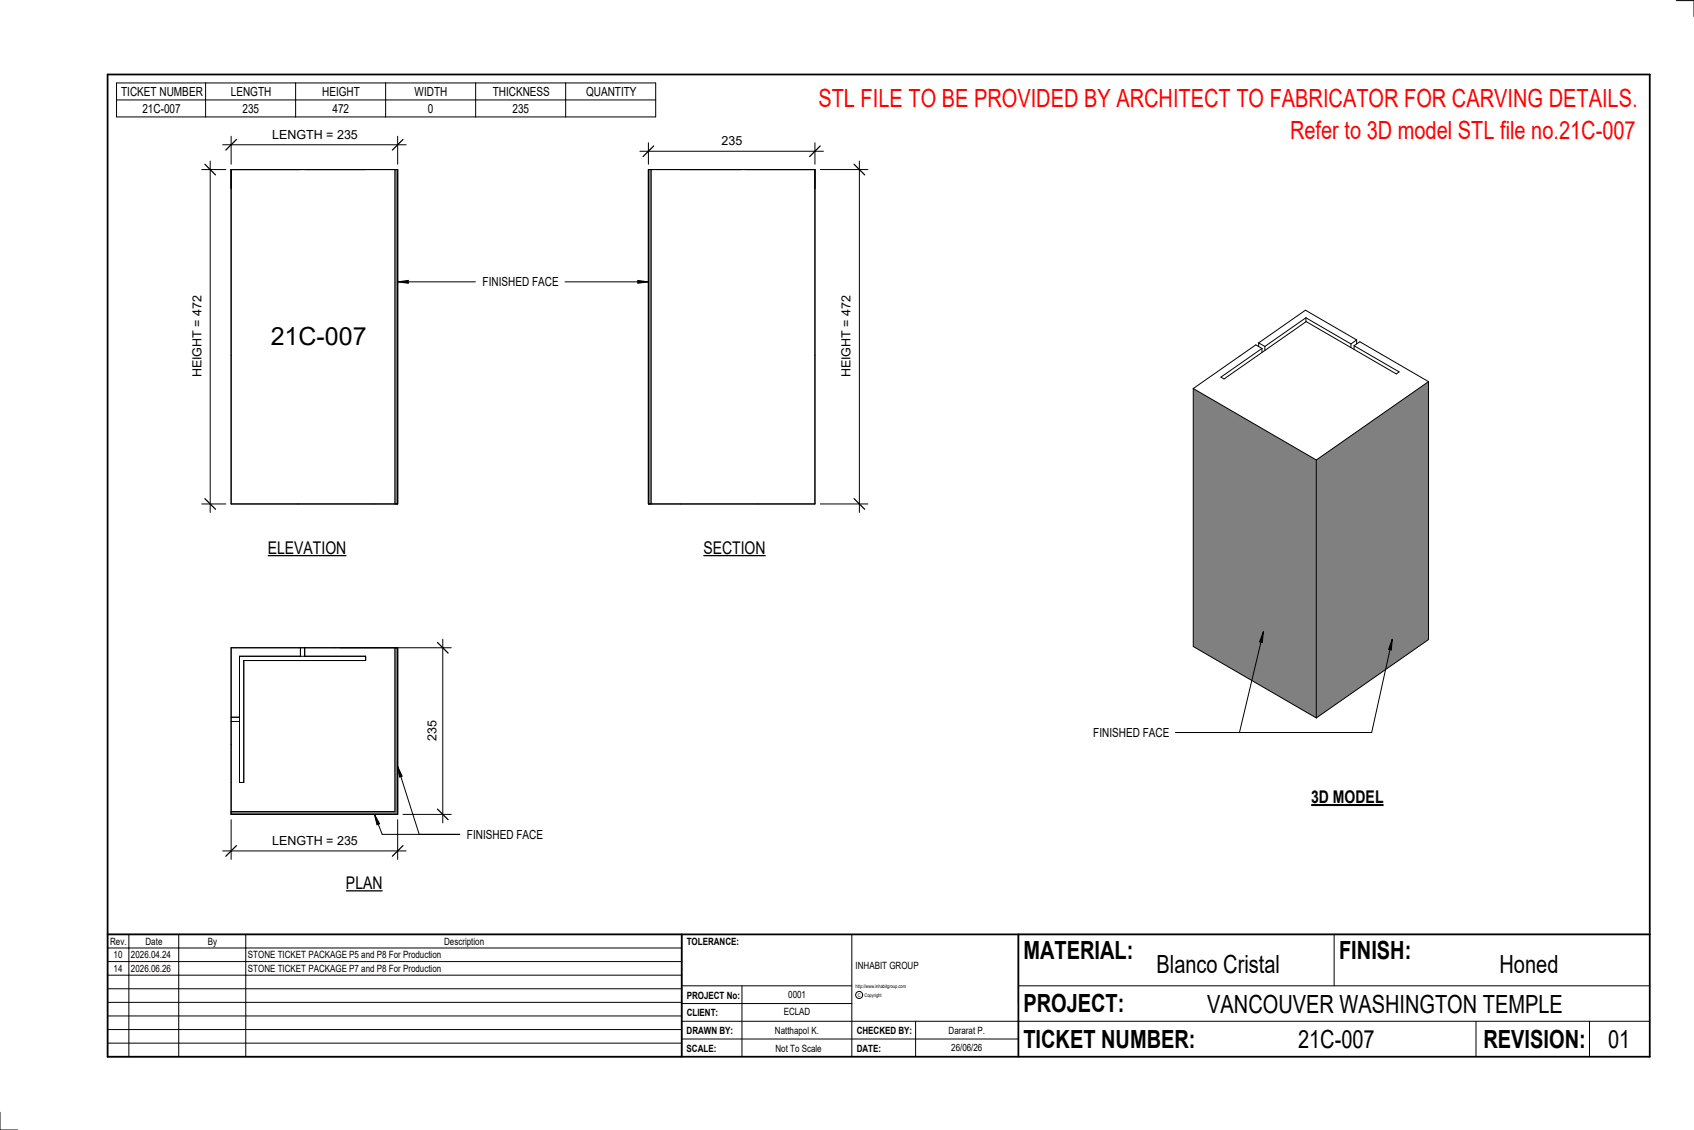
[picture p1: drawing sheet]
<svg xmlns="http://www.w3.org/2000/svg" width="914mm" height="610mm" viewBox="0 0 914 610" stroke-linecap="round" stroke-linejoin="round" font-family="sans-serif">
<g fill="#808080">
<path d="M711 248l60-42v139l-60 42z"/>
<path d="M644 210l67 38v139l-67-38z"/>
</g>
<g fill="none" stroke="#000" stroke-width=".54">
<path d="M705 171l24 15M705 171l-22 16M705 171v3M679 185v2M679 185l4 2M681 188l-3-2-34 24M681 188v2M683 187v2M729 186v2M731 187l3-3 37 22M731 187l24 14-1 1-49-29-44 31-2-1 22-15M731 187v1"/>
<path d="M732 183l-27-16-26 18M732 183v3M732 183l-3 3M644 210l67 38M644 210v139l67 38M771 206l-60 42M771 206v139l-60 42M711 248v139"/>
</g>
<path d="M350 91h2v181h-2z" fill="#7c7c7c"/>
<path d="M350 91h90v181h-90zM352 91v181" fill="none" stroke="#000" stroke-width=".54"/>
<path d="M213 91h2v181h-2z" fill="#7c7c7c"/>
<path d="M125 91h90v181h-90zM213 91v181" fill="none" stroke="#000" stroke-width=".54"/>
<path d="M213 349h2v90h-90v-1h88z" fill="#7c7c7c"/>
<path d="M350 77v12M440 77v12M345 82h99M125 349h90v90h-90zM129 354h68v2h-65v66h-3zM162 349v5M164 349v5M213 349v89h-88M125 389h4M125 387h4" fill="none" stroke="#000" stroke-width=".54"/>
<path d="M353 79l-6 5M443 79l-6 5" fill="none" stroke="#000" stroke-width=".67"/>
<path d="M389 72h11v8h-11z" fill="#fff"/>
<path d="M443 91h25M464 87v189M443 272h25" fill="none" stroke="#000" stroke-width=".54"/>
<path d="M461 89l6 5M461 269l6 6" fill="none" stroke="#000" stroke-width=".67"/>
<g fill="#fff">
<path d="M453 160h8v44h-8z"/>
<path d="M146 174h52v15h-52z"/>
</g>
<path d="M120 78h99M125 74v15M215 74v15" fill="none" stroke="#000" stroke-width=".54"/>
<path d="M128 75l-6 6M218 75l-6 6" fill="none" stroke="#000" stroke-width=".67"/>
<path d="M147 69h46v7h-46z" fill="#fff"/>
<path d="M109 91h13M113 87v189M109 272h13" fill="none" stroke="#000" stroke-width=".54"/>
<path d="M111 89l5 5M111 269l5 6" fill="none" stroke="#000" stroke-width=".67"/>
<path d="M103 160h7v44h-7z" fill="#fff"/>
<path d="M184 349h60M239 345v99M218 439h26" fill="none" stroke="#000" stroke-width=".54"/>
<path d="M236 347l6 5M236 436l6 6" fill="none" stroke="#000" stroke-width=".67"/>
<path d="M230 389h7v11h-7z" fill="#fff"/>
<path d="M120 459h99M125 442v22M215 442v22" fill="none" stroke="#000" stroke-width=".54"/>
<path d="M128 456l-6 6M218 456l-6 6" fill="none" stroke="#000" stroke-width=".67"/>
<path d="M147 450h46v7h-46z" fill="#fff"/>
<g fill="none" stroke="#000" stroke-width=".54">
<path d="M905 0h9v9M460 504v66M720 504v28M891 504h-341v37M368 532h92M401 532v38M550 532h341M368 551h523M368 541h92M494 551v19M797 551v19M858 551v19"/>
<path d="M368 561h182M0 600v10h10"/>
<circle cx="464" cy="537" r="1.9"/>
</g>
<path d="M58 40h833v530h-833zM58 504h833M368 504v66M550 504v66" fill="none" stroke="#000" stroke-width=".96"/>
<g fill="#fff">
<path d="M652 534h192v15h-192z"/>
<path d="M513 562h17v6h-17z"/>
<path d="M425 533h10v6h-10z"/>
<path d="M423 543h15v6h-15z"/>
<path d="M418 553h24v6h-24z"/>
<path d="M624 513h68v15h-68z"/>
<path d="M809 513h33v15h-33z"/>
<path d="M512 553h20v6h-20z"/>
<path d="M701 553h41v15h-41z"/>
<path d="M442 45h443v16h-443z"/>
<path d="M868 553h12v15h-12z"/>
<path d="M61 512h5v6h-5z"/>
<path d="M61 520h5v6h-5z"/>
</g>
<path d="M58 504h310v66h-310zM58 519h310M58 511h310M70 504v66M96 504v66M133 504v66M58 533h310M58 526h310M58 555h310M58 548h310M58 541h310M58 563h310" fill="none" stroke="#000" stroke-width=".54"/>
<path d="M145 290h42v11h-42z" fill="#fff"/>
<path d="M145 300h42" fill="none" stroke="#000" stroke-width=".69" stroke-linecap="butt"/>
<path d="M187 471h20v11h-20z" fill="#fff"/>
<path d="M187 481h20" fill="none" stroke="#000" stroke-width=".69" stroke-linecap="butt"/>
<path d="M708 424h39v12h-39z" fill="#fff"/>
<path d="M708 434h39" fill="none" stroke="#000" stroke-width="1.1" stroke-linecap="butt"/>
<path d="M696 63h189v15h-189z" fill="#fff"/>
<path d="M215 152l5-1v2zM344 151l6 1-6 1z" fill="#000"/>
<path d="M215 152l5-1v2zM215 152h42M305 152h45M344 151l6 1-6 1z" fill="none" stroke="#000" stroke-width=".54"/>
<path d="M261 148h40v8h-40z" fill="#fff"/>
<path d="M682 341l-1 6-1-1zM682 341l-13 54M752 345l-1 6-1-1zM752 345l-12 50h-105" fill="none" stroke="#000" stroke-width=".54"/>
<path d="M682 341l-1 6-1-1zM752 345l-1 6-1-1z" fill="#000"/>
<g fill="#fff">
<path d="M590 391h41v8h-41z"/>
<path d="M380 290h33v11h-33z"/>
</g>
<path d="M380 300h33" fill="none" stroke="#000" stroke-width=".69" stroke-linecap="butt"/>
<path d="M63 45h291v18h-291zM63 54h291M111 45v18M160 45v18M208 45v18M257 45v18M305 45v18M215 413l2 6h-1zM215 413l11 37M202 439l3 5-2 1zM202 439l4 11h42" fill="none" stroke="#000" stroke-width=".54"/>
<path d="M215 413l2 6h-1zM202 439l3 5-2 1z" fill="#000"/>
<path d="M252 446h41v8h-41z" fill="#fff"/>
<g font-size="13.5" fill="#f00">
<text x="442" y="58">STL FILE TO BE PROVIDED BY ARCHITECT TO FABRICATOR FOR CARVING DETAILS.</text>
<text x="696" y="75">Refer to 3D model STL file no.21C-007</text>
</g>
<g font-size="13.5">
<text x="146" y="186">21C-007</text>
<text x="552" y="517">MATERIAL:</text>
<text x="723" y="517">FINISH:</text>
<text x="624" y="525">Blanco Cristal</text>
<text x="809" y="525">Honed</text>
<text x="552" y="546">PROJECT:</text>
<text x="652" y="546">VANCOUVER WASHINGTON TEMPLE</text>
<text x="552" y="565">TICKET NUMBER:</text>
<text x="701" y="565">21C-007</text>
<text x="801" y="565">REVISION:</text>
<text x="868" y="565">01</text>
</g>
<g font-size="9.4">
<text x="145" y="299">ELEVATION</text>
<text x="380" y="299">SECTION</text>
<text x="708" y="433">3D MODEL</text>
<text x="187" y="480">PLAN</text>
</g>
<g font-size="6.7">
<text x="65" y="52">TICKET NUMBER</text>
<text x="125" y="52">LENGTH</text>
<text x="174" y="52">HEIGHT</text>
<text x="224" y="52">WIDTH</text>
<text x="266" y="52">THICKNESS</text>
<text x="316" y="52">QUANTITY</text>
<text x="77" y="61">21C-007</text>
<text x="131" y="61">235</text>
<text x="179" y="61">472</text>
<text x="231" y="61">0</text>
<text x="277" y="61">235</text>
<text x="147" y="75">LENGTH = 235</text>
<text x="389" y="78">235</text>
<text x="261" y="154">FINISHED FACE</text>
<text x="109" y="204" transform="rotate(-90 109 204)">HEIGHT = 472</text>
<text x="459" y="204" transform="rotate(-90 459 204)">HEIGHT = 472</text>
<text x="236" y="400" transform="rotate(-90 236 400)">235</text>
<text x="590" y="398">FINISHED FACE</text>
<text x="147" y="456">LENGTH = 235</text>
<text x="252" y="453">FINISHED FACE</text>
</g>
<g font-size="5.4">
<text x="59" y="510">Rev.</text>
<text x="79" y="510">Date</text>
<text x="112" y="510">By</text>
<text x="240" y="510">Description</text>
<text x="371" y="510">TOLERANCE:</text>
<text x="61" y="517">10</text>
<text x="71" y="517">2026.04.24</text>
<text x="134" y="517">STONE TICKET PACKAGE P5 and P8 For Production</text>
<text x="61" y="525">14</text>
<text x="71" y="524">2026.06.26</text>
<text x="134" y="524">STONE TICKET PACKAGE P7 and P8 For Production</text>
<text x="462" y="523">INHABIT GROUP</text>
<text x="371" y="539">PROJECT No:</text>
<text x="425" y="538">0001</text>
<text x="371" y="548">CLIENT:</text>
<text x="423" y="548">ECLAD</text>
<text x="371" y="558">DRAWN BY:</text>
<text x="418" y="558">Natthapol K.</text>
<text x="462" y="558">CHECKED BY:</text>
<text x="512" y="558">Dararat P.</text>
<text x="371" y="567">SCALE:</text>
<text x="419" y="567">Not To Scale</text>
<text x="462" y="567">DATE:</text>
<text x="513" y="567">26/06/26</text>
</g>
<g font-size="2.7">
<text x="462" y="533">http://www.inhabitgroup.com</text>
<text x="463" y="538">C</text>
<text x="467" y="538">Copyright</text>
</g>
</svg>
